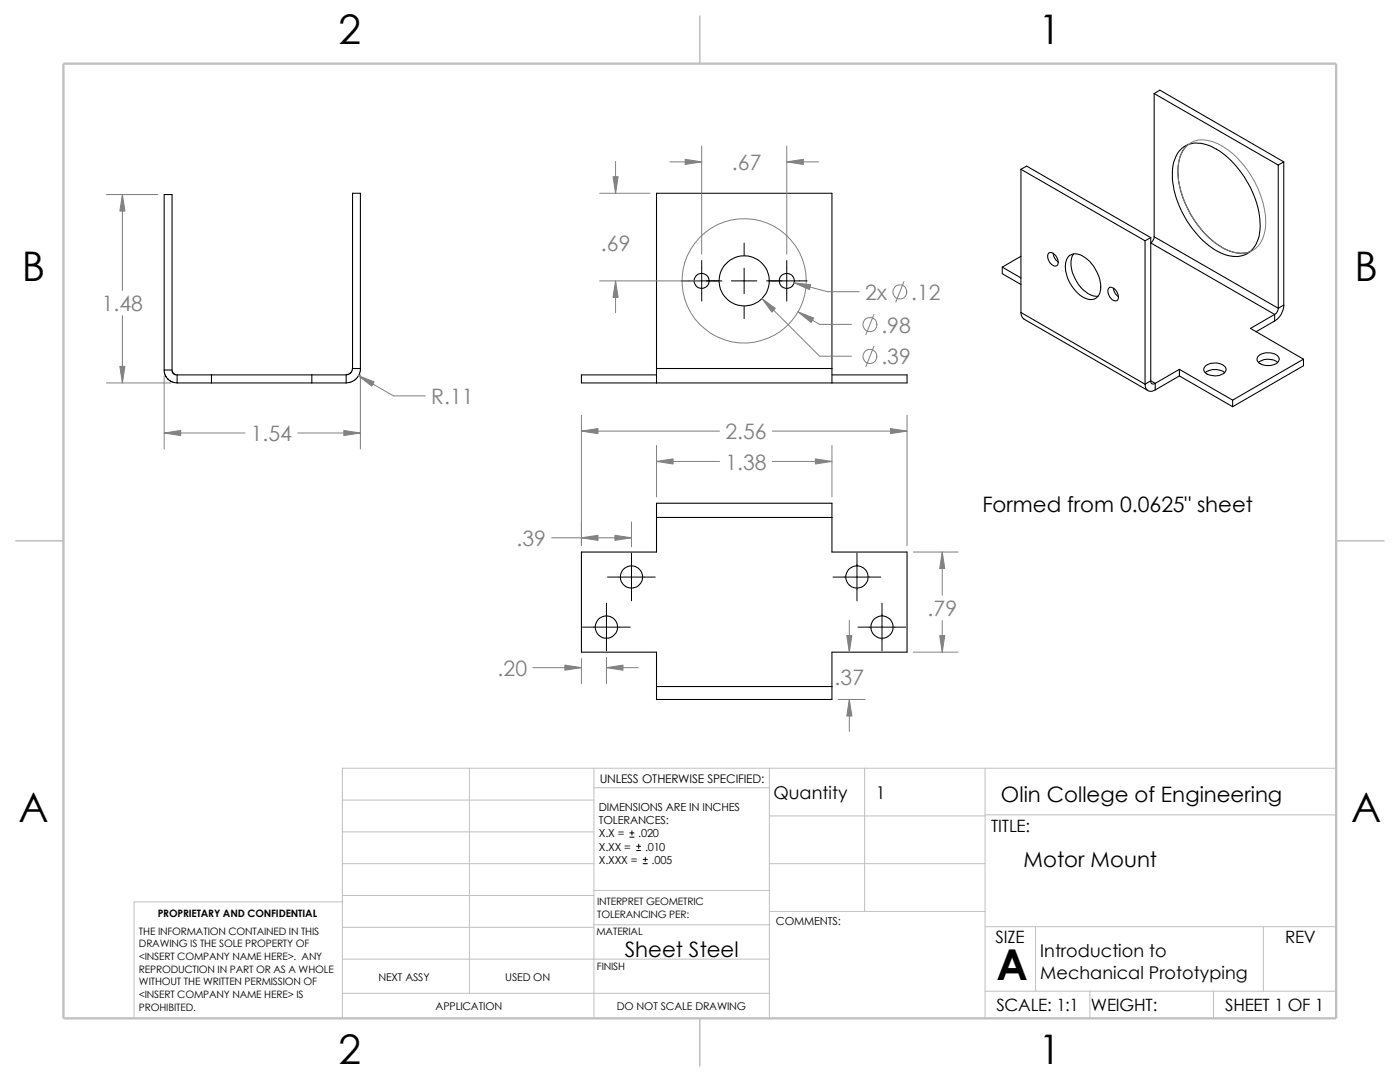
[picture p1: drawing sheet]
<svg xmlns="http://www.w3.org/2000/svg" width="279mm" height="216mm" viewBox="0 0 279 216" stroke-linecap="round" stroke-linejoin="round" font-family="sans-serif">
<g fill="none" stroke="#c0c0c0" stroke-width=".2">
<path d="M68.3 159.6h50.2M93.7 153.3v44.9M118.5 157.2h35M118.5 153.3v49.9M153.5 153.3v49.9M172.6 153.3v28.6M196.6 153.3v49.9M266.7 153.3h-198.4v49.9M68.3 166h50.2M68.3 172.3h50.2M68.3 180h-41.5v23.2M68.3 178.7h50.2"/>
<path d="M118.5 177.7h35.1M153.5 172.3h43.1M153.5 162.8h43.1M196.6 162.6h70.1M68.3 191.4h85.2M68.3 185h50.2M68.3 198.2h85.2M118.5 184.5h35.1M153.6 181.9h43M196.6 184.9h70.1M196.6 197.8h70.1M206.7 184.9v12.9"/>
<path d="M217.5 197.8v5.4M242.2 197.8v5.4M252.1 184.9v12.9"/>
</g>
<path d="M139.7 3.2v9.5M3.1 107.9h9.6M266.7 107.9h9.5M139.7 203.2v9.5" fill="none" stroke="#c0c0c0" stroke-width=".21"/>
<path d="M12.7 12.7h254v190.5h-254z" fill="none" stroke="#c0c0c0" stroke-width=".47"/>
<g fill="none" stroke="#000" stroke-width=".21">
<path d="M230.3 18.7v28.5M230.3 18.7l24.8 14.2M230.3 18.7l1.2-.7 24.7 14.3M203.8 33.8l24.7 14.2M203.8 33.8v28.6M203.8 33.8l1.1-.7 24.8 14.3M235.5 30a5 5 0 0 1 6-.9 18.7 18.7 0 0 1 9.1 10.7 12.6 12.6 0 0 1 .3 8.4 4.7 4.7 0 0 1-6.1 2.7 16.6 16.6 0 0 1-9.1-9.1 13.8 13.8 0 0 1-1.3-10l.5-1zM237.1 28.9a6.4 6.4 0 0 0-2 5.4 19.3 19.3 0 0 0 9 15.2 6.5 6.5 0 0 0 5.4 .7M255.1 32.9v28.6M256.2 32.3l-1.1 .6M256.2 32.3v28.6M200 53.3l3.8 2.2"/>
<path d="M200 53.3v1.3l3.8 2.2M203.8 51.1l-3.8 2.2M209.3 50.5a1.76 1.76 0 0 1 1.9 2.1 .7 .7 0 0 1-.6 .5 .7 .7 0 0 1-.7-.3 1.78 1.78 0 0 1-.6-2.3zM210.2 50.5a2.29 2.29 0 0 0 1 1.8M213.3 51.1a2.66 2.66 0 0 1 3.4 .4 7.3 7.3 0 0 1 2.8 7 2.02 2.02 0 0 1-3.2 .9 7.4 7.4 0 0 1-3.6-7.1zM214.2 50.7a5 5 0 0 0 .5 5.2 5.7 5.7 0 0 0 4.2 3.2h.3M221.4 57.4a1.76 1.76 0 0 1 1.8 2.1 .72 .72 0 0 1-.6 .6 .72 .72 0 0 1-.7-.4 1.82 1.82 0 0 1-.5-2.3zM222.2 57.5a2.29 2.29 0 0 0 1 1.7M228.5 48v28.7M229.7 47.4l-1.2 .6M229.7 47.4v28.6M230.3 47.2l-.3 .9-.3 .4 24.7 14.2"/>
<path d="M230.3 47.2l24.8 14.3M32.8 73.8l.1 1 .6 .8 .8 .6 1 .2M32.8 73.8h1.5M32.8 73.8v-35h1.5v35M34.3 73.8l.1 .4 .3 .4 .6 .2M35.3 76.4h33.8M42.2 74.8v1.6M62.2 74.8v1.6M69.1 74.8h-33.8v1.6M69.1 74.8v1.6M70.4 73.5l-.3 .8-.6 .4-.4 .1M70.4 73.5h1.5"/>
<path d="M70.4 73.5v-34.9h1.5v34.9M72 73.5l-.2 1.1-.7 1-1 .6-1 .2M131 73.5h35M131 73.5v-34.9h35v34.9M131 74.8h-15v1.6h65v-1.6h-15M131 73.5v2.9M166 73.5v2.9M203.8 62.4v.5l.5 .8 24.8 14.2M203.8 62.4l24.7 14.3M228.5 76.7a1.24 1.24 0 0 0 .6 1.3 1.24 1.24 0 0 0 1.4-.2M229.7 76l-1.2 .7M229.7 76l.8 .5"/>
<path d="M229.7 76a.53 .53 0 0 0 .2 .6 .53 .53 0 0 0 .6-.1M230.5 76.5v1.3M235.4 73.7l10.6 6.1M235.4 73.7l-4.9 2.8M235.4 73.7v1.3M235.4 75l10.6 6.2M235.4 75l-4.9 2.8M240.5 74.4a3.2 3.2 0 0 1 3.9 0M240.5 73.1a3 3 0 0 1 4.1 .3 1.15 1.15 0 0 1-1 1.4 3 3 0 0 1-3.3-.7v-.7zM246 79.8v1.4M251.2 71a3 3 0 0 1 4 .3 1.11 1.11 0 0 1-1 1.5 3 3 0 0 1-3.2-.7l-.1-.7zM251.2 72.3a3.2 3.2 0 0 1 3.8 0"/>
<path d="M254.4 62.7l-4.8 2.8 10.5 6.2M254.4 62.7v1.4M254.4 64.1l-3.7 2.1M255.1 61.5a1.49 1.49 0 0 1-.7 1.2M256.2 60.9l-1.1 .6M256.2 60.9a3.8 3.8 0 0 1-1.8 3.2M260.1 71.7l-14.1 8.1M260.1 71.7v1.3l-14.1 8.2M131 103.3v6.9h-15v19.9h15v6.9M131 103.3h35M166 103.3v6.9h15v19.9h-15v6.9M166 103.3v-2.9h-35v2.9"/>
<path d="M131 137h35M166 137v2.6h-35v-2.6"/>
<circle cx="140" cy="56" r="1.5"/>
<circle cx="148.5" cy="56.1" r="5"/>
<circle cx="157" cy="56.1" r="1.51"/>
<circle cx="126" cy="115.1" r="2.22"/>
<circle cx="171" cy="115.1" r="2.22"/>
<circle cx="121" cy="125.1" r="2.23"/>
<circle cx="176" cy="125.1" r="2.23"/>
</g>
<g fill="none" stroke="#808080" stroke-width=".2">
<path d="M21.3 38.8h10.2M24.4 38.8v19.2M119.7 38.6h10.1M122.9 32.2v6.4M133.7 32.3h6.3M140 29.1v21.6M157 29.1v21.6M157 32.3h6.4M236.9 29a4.9 4.9 0 0 1 5.2-.7 17.6 17.6 0 0 1 9.5 10.8 11.3 11.3 0 0 1 0 9.2 4.5 4.5 0 0 1-5.4 2 14.6 14.6 0 0 1-7.9-6.4 18.6 18.6 0 0 1-3.2-10.3 6.7 6.7 0 0 1 1.8-4.6zM119.7 56h20M122.9 56v6.4M152.1 59.6l11.5 11.5h6.3"/>
<path d="M158.5 56.4l6.6 1.8h6.4M180.4 56.2l-1.6 4.1M21.3 76.4h12.8M24.4 63v13.4M32.8 75.1v14.5M71.5 75l7 4h6.4M71.9 74.8v14.8M159.3 62.2l4.3 2.5h6.3M174.4 69.1l-1.6 4.1M174.4 62.7l-1.6 4.1M32.8 86.4h16.1M59.4 86.4h12.5"/>
<path d="M116 82.8v26.1M116 86h27.6M131 88.9v10.2M131 92.1h12.6M154.1 92.1h11.9M154.1 86h26.9M166 88.9v10.2M181 82.8v26.1M110.1 107.3h15.9M126 104.1v5M182.3 110.2h8.9M188 110.2v8.6"/>
<path d="M106.3 133.2h9.7M116 131.4v5M121 133.2h6.4M121 131.1v5.3M167.3 139.6h5.4M169.5 123.8v6.3M169.5 139.6v6.3M182.3 130.1h8.9M188 123.8v6.3"/>
<circle cx="148.5" cy="56" r="12.4"/>
<circle cx="179.6" cy="58.3" r="1.41"/>
<circle cx="173.6" cy="71.1" r="1.41"/>
<circle cx="173.6" cy="64.8" r="1.41"/>
</g>
<g fill="none" stroke="#000" stroke-width=".2">
<path d="M136 56h8.1M140 52v8.1M146 56h5M148.5 48.5v2.5M148.5 53.5v5.1M153 56h8.1M157 52v8.1M148.5 61.1v2.5M121.2 115.1h9.6M126 110.4v9.5M166.2 115.1h9.6M171 110.4v9.5"/>
<path d="M116.2 125.1h9.6M121 120.4v9.5M171.2 125.1h9.6M176 120.4v9.5M125.7 167h.8M125.7 166.2h.8M126.1 165.8v.8M127 169.7h.8M127 168.9h.8M127.5 168.4v.9M128.4 172.3h.8M128.4 171.5h.8"/>
<path d="M128.8 171.1v.8"/>
</g>
<g fill="#808080" stroke="#808080" stroke-width=".2">
<path d="M159.3 62.2l3.1 1.3-.5 .8z"/>
<path d="M136.7 31.8l3.3 .5-3.3 .5z"/>
<path d="M152.1 59.6l2.6 2-.6 .7z"/>
<path d="M158.5 56.4l3.3 .4-.3 1z"/>
<path d="M157 32.3l3.3-.5v1z"/>
<path d="M122.9 56l.5 3.4h-1.1z"/>
<path d="M122.3 35.3h1.1l-.5 3.3z"/>
<path d="M169.5 139.6l.5 3.3h-1z"/>
<path d="M169 126.8h1l-.5 3.3z"/>
<path d="M162.7 91.6l3.3 .5-3.3 .5z"/>
<path d="M131 92.1l3.3-.5v1z"/>
<path d="M122.7 106.8l3.3 .5-3.3 .5z"/>
<path d="M116 107.3l3.3-.5v1z"/>
<path d="M121 133.2l3.3-.5v1z"/>
<path d="M112.7 132.7l3.3 .5-3.3 .5z"/>
<path d="M188 110.2l.6 3.3h-1.1z"/>
<path d="M187.5 126.8h1.1l-.6 3.3z"/>
<path d="M116 86l3.3-.5v1z"/>
<path d="M177.7 85.5l3.3 .5-3.3 .5z"/>
<path d="M32.8 86.4l3.3-.5v1z"/>
<path d="M24.4 38.8l.5 3.3h-1z"/>
<path d="M68.6 85.9l3.3 .5-3.3 .5z"/>
<path d="M23.9 73.1h1l-.5 3.3z"/>
<path d="M71.5 75l3.2 1.2-.5 .8z"/>
</g>
<text font-size="8.5" x="198.8" y="195.5">A</text>
<g font-size="8.1">
<text x="67.6" y="8.8">2</text>
<text x="207.3" y="8.8">1</text>
<text x="4.4" y="56.1">B</text>
<text x="270.3" y="56.1">B</text>
<text x="3.7" y="164.1">A</text>
<text x="269.6" y="164.1">A</text>
<text x="67.6" y="212.3">2</text>
<text x="207.3" y="212.3">1</text>
</g>
<g font-size="4.2" fill="#808080">
<text x="146.1" y="34">.67</text>
<text x="119.9" y="50.1">.69</text>
<text x="172.7" y="59.9">2x</text>
<text x="181.9" y="59.9">.12</text>
<text x="20.3" y="62.1">1.48</text>
<text x="175.9" y="66.4">.98</text>
<text x="175.9" y="72.7">.39</text>
<text x="86.1" y="80.7">R.11</text>
<text x="50.1" y="88.1">1.54</text>
<text x="144.8" y="87.7">2.56</text>
<text x="144.8" y="93.7">1.38</text>
<text x="103.1" y="109">.39</text>
<text x="185.1" y="123">.79</text>
<text x="99.3" y="134.9">.20</text>
<text x="166.6" y="136.7">.37</text>
</g>
<g font-size="4.2">
<text x="196" y="102.1">Formed from 0.0625&quot; sheet</text>
<text x="199.8" y="160.1">Olin College of Engineering</text>
<text x="204.3" y="172.9">Motor Mount</text>
<text x="124.7" y="190.9">Sheet Steel</text>
</g>
<g font-size="3.5">
<text x="154.3" y="159.5">Quantity</text>
<text x="174.8" y="159.5">1</text>
<text x="207.6" y="190.9">Introduction to</text>
<text x="207.6" y="195.4">Mechanical Prototyping</text>
</g>
<g font-size="3.4">
<text x="197.8" y="166">TITLE:</text>
<text x="198.7" y="188.1">SIZE</text>
<text x="256.5" y="188.2">REV</text>
<text x="198.8" y="201.7">SCALE: 1:1</text>
<text x="217.7" y="201.8">WEIGHT:</text>
<text x="244.5" y="201.7">SHEET 1 OF 1</text>
</g>
<text font-size="2.4" x="119.7" y="156.2">UNLESS OTHERWISE SPECIFIED:</text>
<g font-size="2.2">
<text x="119.5" y="161.8">DIMENSIONS ARE IN INCHES</text>
<text x="119.5" y="164.4">TOLERANCES:</text>
<text x="119.5" y="167.1">X.X =</text>
<text x="127.4" y="167.1">.020</text>
<text x="119.5" y="169.8">X.XX =</text>
<text x="119.5" y="172.4">X.XXX =</text>
<text x="128.7" y="169.8">.010</text>
<text x="130.1" y="172.4">.005</text>
<text x="154.9" y="184.7">COMMENTS:</text>
</g>
<g font-size="2.1">
<text x="75.5" y="195.7">NEXT ASSY</text>
<text x="100.8" y="195.7">USED ON</text>
<text x="86.9" y="201.5">APPLICATION</text>
<text x="123.1" y="201.6">DO NOT SCALE DRAWING</text>
</g>
<g font-size="2">
<text x="31.5" y="183">PROPRIETARY AND CONFIDENTIAL</text>
<text x="119.2" y="180.6">INTERPRET GEOMETRIC</text>
<text x="119.2" y="183.1">TOLERANCING PER:</text>
<text x="27.7" y="186.5">THE INFORMATION CONTAINED IN THIS</text>
<text x="27.7" y="189.1">DRAWING IS THE SOLE PROPERTY OF</text>
<text x="27.7" y="191.6">&lt;INSERT COMPANY NAME HERE&gt;. ANY</text>
<text x="119" y="186.6">MATERIAL</text>
<text x="27.7" y="194.1">REPRODUCTION IN PART OR AS A WHOLE</text>
<text x="27.7" y="196.6">WITHOUT THE WRITTEN PERMISSION OF</text>
<text x="119.1" y="193.5">FINISH</text>
<text x="27.7" y="201.7">PROHIBITED.</text>
<text x="27.7" y="199.1">&lt;INSERT COMPANY NAME HERE&gt; IS</text>
</g>
</svg>
